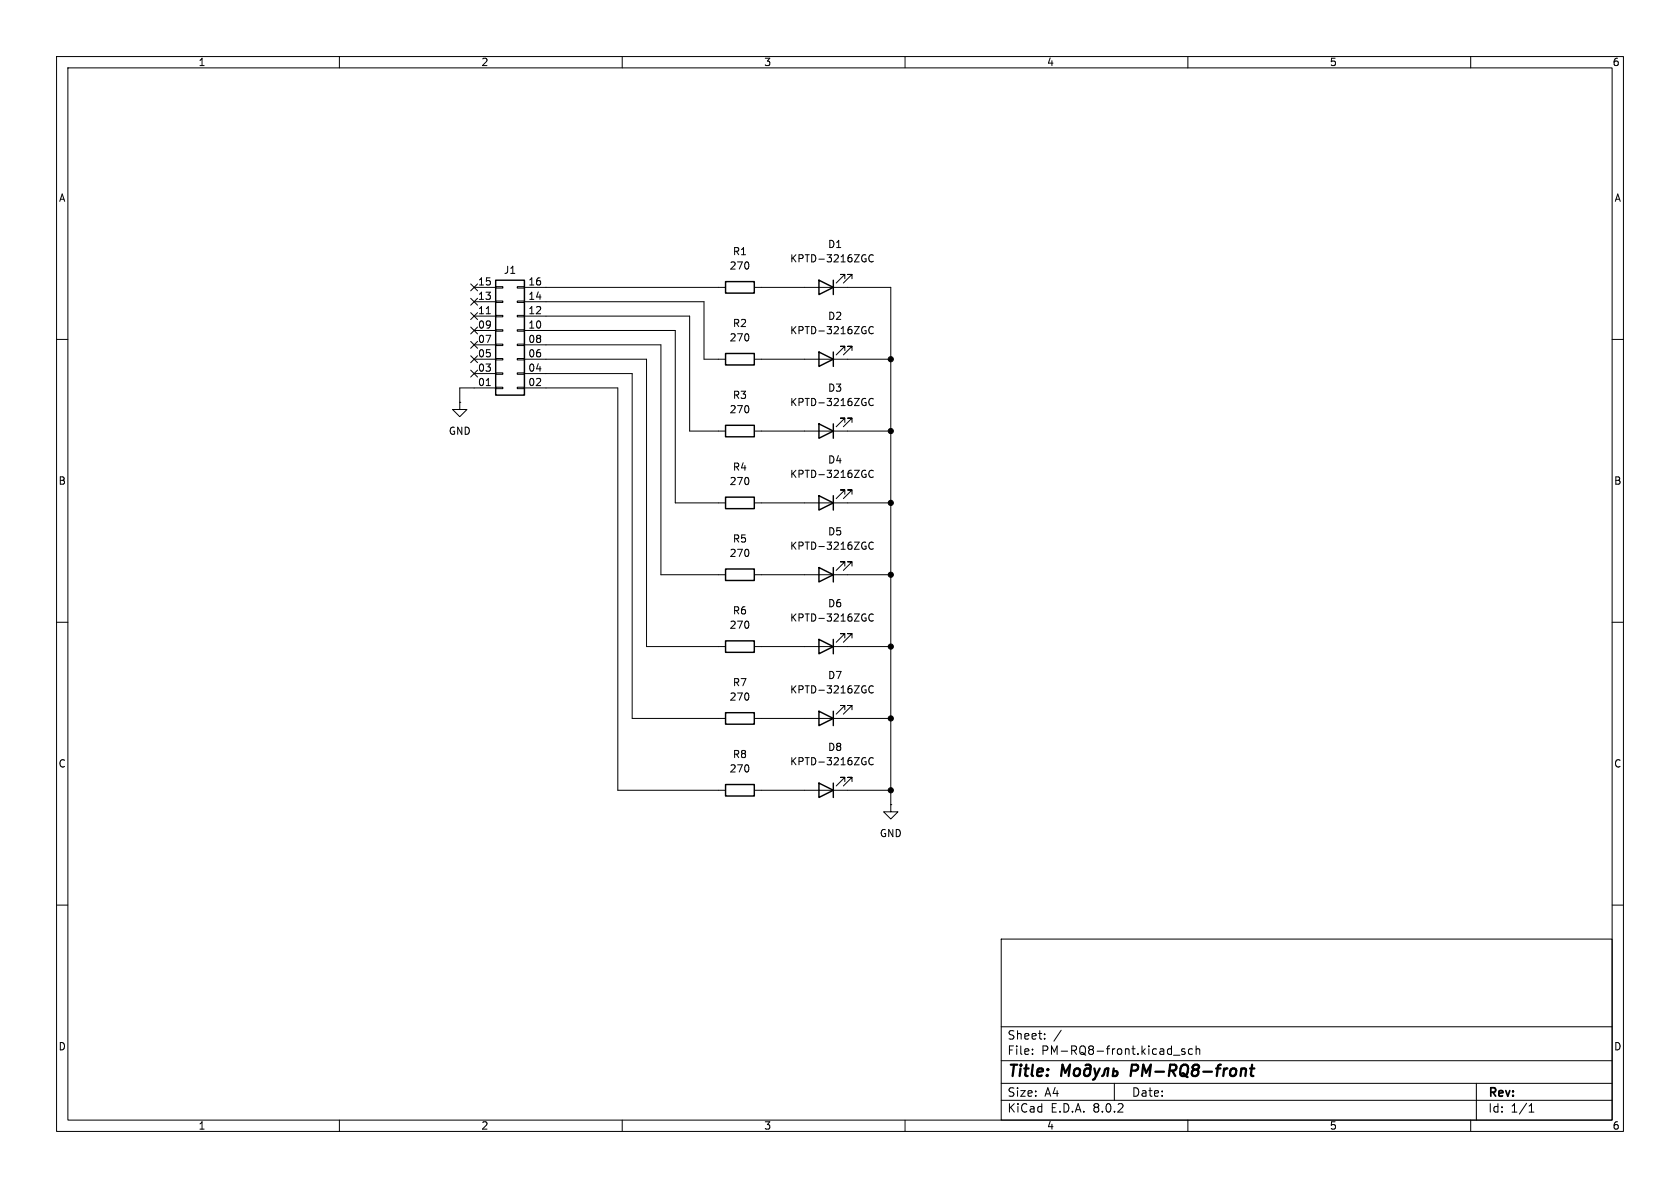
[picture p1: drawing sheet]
<svg xmlns="http://www.w3.org/2000/svg" width="297mm" height="210mm" viewBox="0 0 297 210" stroke-linecap="round" stroke-linejoin="round" font-family="sans-serif">
<g fill="none" stroke="#000" stroke-width=".18">
<path d="M10 10h277v190h-277zM12 12h273v186h-273zM60 10v2M110 10v2M160 10v2M210 10v2M260 10v2M10 60h2M83.2 50.2l1.2 1.2M83.2 52.7l1.2 1.2M83.2 55.3l1.2 1.2M83.2 57.8l1.2 1.2"/>
<path d="M83.8 50.8h3.8M83.8 58.4h3.8M83.8 55.9h3.8M83.8 53.3h3.8M84.4 50.2l-1.2 1.2M84.4 52.7l-1.2 1.2M84.4 55.3l-1.2 1.2M84.4 57.8l-1.2 1.2M86 55.5h.7M87.6 50.7h1.3v.2h-1.3zM87.6 53.2h1.3v.3h-1.3zM87.6 55.8h1.3v.2h-1.3z"/>
<path d="M87.6 58.3h1.3v.2h-1.3zM91.4 50.7h1.3v.2h-1.3zM91.4 53.2h1.3v.3h-1.3zM91.4 55.8h1.3v.2h-1.3zM91.4 58.3h1.3v.2h-1.3zM92.7 50.8h35.6M92.7 53.3h31.8v10.2h3.8M92.7 55.9h29.2v20.3h6.4M92.7 58.4h26.7v30.5h8.9M133.3 50.8h24.2v91.4M149.4 49.3v-.8h-.8h.8l-1.6 1.5M150.6 49.3v-.8h-.7h.7l-1.5 1.5"/>
<path d="M152.9 45.8h.2l-.1 .4M152.9 58.5h.2l-.1 .4M154.4 45.2a.6 .6 0 0 0-.9 .4 .6 .6 0 0 0 .6 .7l.3-.1M154.4 57.9a.6 .6 0 0 0-.9 .4 .6 .6 0 0 0 .6 .7l.3-.1M285 60h2M81.3 71.1v1.3h1.2l-1.2 1.3-1.3-1.3h1.3M81.3 71.1h.1M83.2 60.4l1.2 1.2M83.2 62.9l1.2 1.2M83.2 65.4l1.2 1.2M83.8 63.5h3.8M83.8 66h3.8"/>
<path d="M83.8 61h3.8M84.4 60.4l-1.2 1.2M84.4 62.9l-1.2 1.2M84.4 65.4l-1.2 1.2M86 68.2h.7M87.6 60.8h1.3v.3h-1.3zM87.6 63.4h1.3v.2h-1.3zM87.6 65.9h1.3v.3h-1.3zM87.6 68.5h1.3v.2h-1.3zM87.6 68.6h-6.3v2.5M91.4 60.8h1.3v.3h-1.3zM91.4 63.4h1.3v.2h-1.3z"/>
<path d="M91.4 65.9h1.3v.3h-1.3zM91.4 68.5h1.3v.2h-1.3zM92.7 68.6h16.5v71.1h19.1M92.7 63.5h21.6v50.8h14M92.7 66h19.1v61h16.5M92.7 61h24.1v40.6h11.5M133.3 63.5h24.2M133.3 76.2h24.2M149.4 62v-.8h-.8h.8l-1.6 1.5M149.4 74.7v-.8h-.8h.8l-1.6 1.5M150.6 62v-.8h-.7h.7l-1.5 1.5M150.6 74.7v-.8h-.7h.7l-1.5 1.5"/>
<path d="M152.9 71.2h.2l-.1 .4M154.4 70.6a.6 .6 0 0 0-.9 .4 .6 .6 0 0 0 .6 .7l.3-.1M133.3 88.9h24.2M149.4 87.4v-.8h-.8h.8l-1.6 1.5M150.6 87.4v-.8h-.7h.7l-1.5 1.5M152.9 83.9h.2l-.1 .4M152.9 96.6h.2l-.1 .4M154.4 83.3a.6 .6 0 0 0-.9 .4 .6 .6 0 0 0 .6 .7l.3-.1M154.4 96a.6 .6 0 0 0-.9 .4 .6 .6 0 0 0 .6 .7l.3-.1M10 110h2M133.3 114.3h24.2M133.3 101.6h24.2"/>
<path d="M149.4 112.8v-.8h-.8h.8l-1.6 1.5M149.4 100.1v-.8h-.8h.8l-1.6 1.5M150.6 112.8v-.8h-.7h.7l-1.5 1.5M150.6 100.1v-.8h-.7h.7l-1.5 1.5M152.9 109.3h.2l-.1 .4M154.4 108.7a.6 .6 0 0 0-.9 .4 .6 .6 0 0 0 .6 .7l.3-.1M285 110h2M133.3 139.7h24.2M133.3 127h24.2M149.4 138.2v-.8h-.8h.8l-1.6 1.5M149.4 125.5v-.8h-.8h.8l-1.6 1.5M150.6 138.2v-.8h-.7h.7l-1.5 1.5"/>
<path d="M150.6 125.5v-.8h-.7h.7l-1.5 1.5M152.9 122h.2l-.1 .4M152.9 134.7h.2l-.1 .4M154.4 121.4a.6 .6 0 0 0-.9 .4 .6 .6 0 0 0 .6 .7l.3-.1M154.4 134.1a.6 .6 0 0 0-.9 .4 .6 .6 0 0 0 .6 .7l.3-.1M10 160h2M157.5 142.2v1.3h1.2l-1.2 1.3-1.3-1.3h1.3M157.5 142.2h.1M285 160h2M177 166h108v32h-108zM60 198v2M110 198v2"/>
<path d="M160 198v2M177 194.5h108M177 191.5h108M177 187.5h108M177 181.5h108M182.5 186.3v.1M182.5 185.5v.1M184.7 183.6v.1M184.7 182.8v.1M187.6 182.1l-1.3 2M197 191.5v3M207.5 186.5h1.1"/>
<path d="M209.5 185.5l-.4-.1-.2 .2 .1 .2 .5 .2v.3h-.6M210 198v2M210.8 185.5l-.4-.1-.3 .3v.4l.1 .2h.6M211.5 185.5l.2-.1 .3 .1 .1 .9M211.5 184.9v1.5M260 198v2M261 191.5v6.5M270.3 196.6h.9M270.3 195.5l.4-.4v1.5"/>
</g>
<path d="M187.6 190.2l.2-2 .5 1.4 .9-1.4-.3 2M190 189.1a.52 .52 0 0 1 .5-.2 .52 .52 0 0 1 .4 .4v.5a.55 .55 0 0 1-.6 .4 .55 .55 0 0 1-.5-.4zM191.9 188.3l.6-.1 .3 .2-.1 1.4a.55 .55 0 0 1-.5 .4 .55 .55 0 0 1-.6-.4l.1-.5a.64 .64 0 0 1 1.1-.2M193.5 188.9l.3 1.3M193.8 190.2l-.3 .5-.3 .2M194.4 188.9l-.6 1.3M194.8 190.2l.3-.3 .4-.9 .4-.1-.1 1.3M196.9 188.9l-.2 1.3h.5a.51 .51 0 0 0 .3-.8h-.7M200.1 188.2l-.2 2M220 188.9l.3 .3-.1 1M221 188.9h.8M221.4 188.2l-.3 1.7 .1 .2 .4 .1" fill="none" stroke="#000" stroke-width=".4"/>
<g fill="none" stroke="#000" stroke-width=".25">
<path d="M87.6 49.5h5.1v20.4h-5.1zM128.3 49.8h5v2h-5zM144.8 49.5l2.5 1.3-2.5 1.3zM147.3 49.5v2.6M128.3 62.5h5v2h-5zM128.3 75.2h5v2h-5zM144.8 62.2l2.5 1.3-2.5 1.3zM144.8 74.9l2.5 1.3-2.5 1.3zM147.3 62.2v2.6M147.3 74.9v2.6M128.3 87.9h5v2h-5zM144.8 87.6l2.5 1.3-2.5 1.3z"/>
<path d="M147.3 87.6v2.6M128.3 100.6h5v2h-5zM128.3 113.3h5v2h-5zM144.8 113l2.5 1.3-2.5 1.3zM144.8 100.3l2.5 1.3-2.5 1.3zM147.3 100.3v2.6M147.3 113v2.6M128.3 138.7h5v2h-5zM128.3 126h5v2h-5zM144.8 138.4l2.5 1.3-2.5 1.3zM144.8 125.7l2.5 1.3-2.5 1.3zM147.3 125.7v2.6"/>
<path d="M147.3 138.4v2.6"/>
</g>
<g fill="#000" stroke="#000" stroke-width=".18">
<circle cx="157.5" cy="76.2" r=".46"/>
<circle cx="157.5" cy="63.5" r=".46"/>
<circle cx="157.5" cy="88.9" r=".46"/>
<circle cx="157.5" cy="114.3" r=".46"/>
<circle cx="157.5" cy="101.6" r=".46"/>
<circle cx="157.5" cy="127" r=".46"/>
<circle cx="157.5" cy="139.7" r=".46"/>
</g>
<g font-size="2.8">
<text x="178" y="190.9">Title:</text>
<text x="200.7" y="190.9">PM-RQ8-front</text>
</g>
<g font-size="2.1">
<text x="178" y="184">Sheet:</text>
<text x="178" y="186.7">File:</text>
<text x="184.1" y="186.7">PM-RQ8-front.kicad_sch</text>
<text x="178" y="196.9">KiCad</text>
<text x="178" y="194.1">Size:</text>
<text x="184.7" y="194.1">A4</text>
<text x="185.7" y="196.9">E.D.A.</text>
<text x="193.3" y="196.9">8.0.2</text>
<text x="200" y="194.1">Date:</text>
<text x="263" y="194.3">Rev:</text>
<text x="263" y="196.9">Id:</text>
<text x="267.1" y="196.9">1/1</text>
</g>
<g font-size="1.8">
<text x="35" y="11.9">1</text>
<text x="85" y="11.9">2</text>
<text x="135" y="11.9">3</text>
<text x="185" y="11.9">4</text>
<text x="235" y="11.9">5</text>
<text x="285" y="11.9">6</text>
<text x="10.3" y="35.9">A</text>
<text x="285.3" y="35.9">A</text>
<text x="128.9" y="47.9">270</text>
<text x="129.5" y="45.3">R1</text>
<text x="139.6" y="46.6">KPTD-3216ZGC</text>
<text x="146.3" y="44">D1</text>
<text x="84.4" y="53.1">13</text>
<text x="84.4" y="50.5">15</text>
<text x="89" y="48.6">J1</text>
<text x="93.3" y="53.1">14</text>
<text x="93.3" y="50.5">16</text>
<text x="84.4" y="58.2">09</text>
<text x="84.4" y="55.6">11</text>
<text x="93.3" y="58.2">10</text>
<text x="93.3" y="55.6">12</text>
<text x="129.5" y="58">R2</text>
<text x="139.6" y="59.3">KPTD-3216ZGC</text>
<text x="146.3" y="56.7">D2</text>
<text x="84.4" y="65.8">03</text>
<text x="84.4" y="63.2">05</text>
<text x="84.4" y="60.7">07</text>
<text x="93.3" y="65.8">04</text>
<text x="93.3" y="63.2">06</text>
<text x="93.3" y="60.7">08</text>
<text x="128.9" y="60.6">270</text>
<text x="84.4" y="68.3">01</text>
<text x="93.3" y="68.3">02</text>
<text x="129.5" y="70.7">R3</text>
<text x="139.6" y="72">KPTD-3216ZGC</text>
<text x="146.3" y="69.4">D3</text>
<text x="79.2" y="77.1">GND</text>
<text x="128.9" y="73.3">270</text>
<text x="129.5" y="83.4">R4</text>
<text x="146.3" y="82.1">D4</text>
<text x="10.3" y="85.9">B</text>
<text x="128.9" y="86">270</text>
<text x="139.6" y="84.7">KPTD-3216ZGC</text>
<text x="285.3" y="85.9">B</text>
<text x="146.3" y="94.8">D5</text>
<text x="128.9" y="98.7">270</text>
<text x="129.5" y="96.1">R5</text>
<text x="139.6" y="97.4">KPTD-3216ZGC</text>
<text x="146.3" y="107.5">D6</text>
<text x="128.9" y="111.4">270</text>
<text x="129.5" y="108.8">R6</text>
<text x="139.6" y="110.1">KPTD-3216ZGC</text>
<text x="128.9" y="124.1">270</text>
<text x="129.5" y="121.5">R7</text>
<text x="139.6" y="122.8">KPTD-3216ZGC</text>
<text x="146.3" y="120.2">D7</text>
<text x="10.3" y="135.9">C</text>
<text x="128.9" y="136.8">270</text>
<text x="129.5" y="134.2">R8</text>
<text x="139.6" y="135.5">KPTD-3216ZGC</text>
<text x="146.3" y="132.9">D8</text>
<text x="285.3" y="135.9">C</text>
<text x="155.4" y="148.2">GND</text>
<text x="10.3" y="185.9">D</text>
<text x="285.3" y="185.9">D</text>
<text x="35" y="199.9">1</text>
<text x="85" y="199.9">2</text>
<text x="135" y="199.9">3</text>
<text x="185" y="199.9">4</text>
<text x="235" y="199.9">5</text>
<text x="285" y="199.9">6</text>
</g>
</svg>
